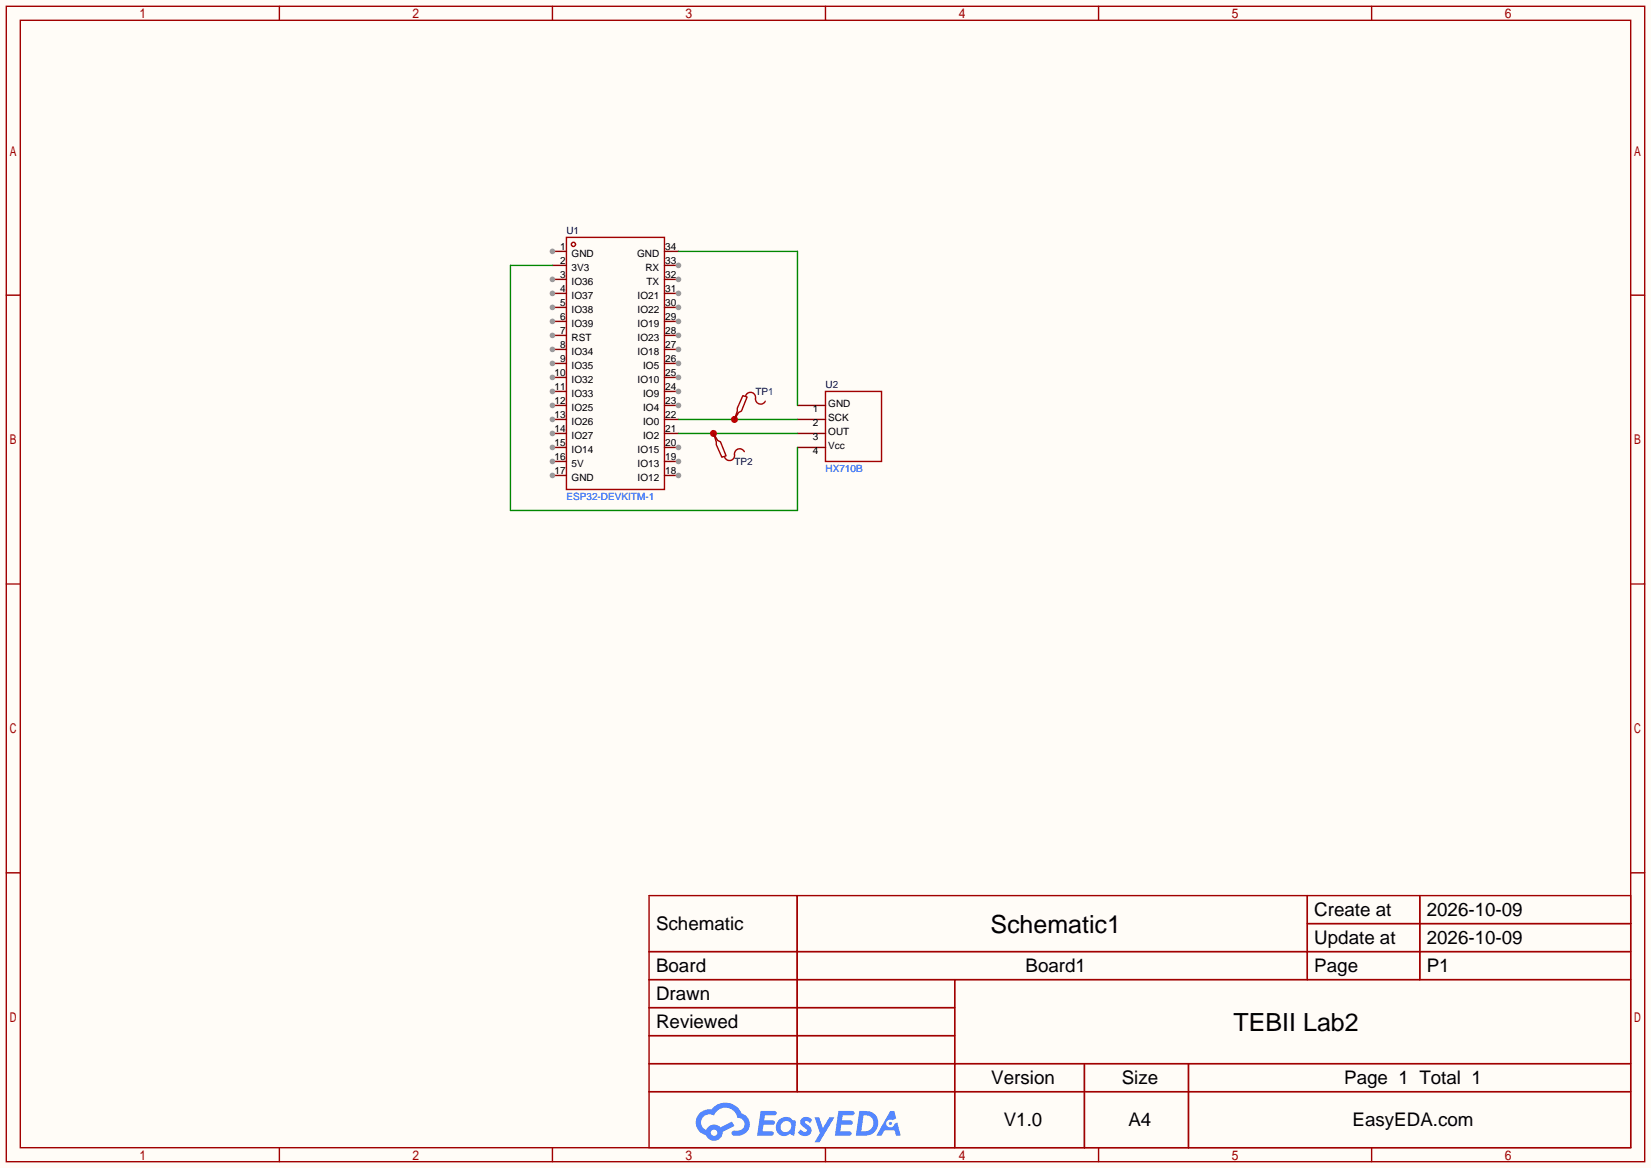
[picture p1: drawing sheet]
<svg xmlns="http://www.w3.org/2000/svg" width="299mm" height="212mm" viewBox="0 0 299 212" stroke-linecap="round" stroke-linejoin="round" font-family="sans-serif">
<path d="M0 0h299.5v211.8h-299.5z" fill="#fffcf7"/>
<g fill="none" stroke="#a10000" stroke-width=".25">
<path d="M1.1 1.1h297.2v209.6h-297.2zM3.7 3.7h292.1v204.5h-292.1zM50.7 1.1v2.6M100.2 1.1v2.6M149.7 1.1v2.6M199.3 1.1v2.6M248.8 1.1v2.6M1.1 53.5h2.6M295.8 53.5h2.5M1.1 105.9h2.6M295.8 105.9h2.5M1.1 158.3h2.6"/>
<path d="M295.8 158.3h2.5M117.7 162.4h178.1v45.8h-178.1zM117.7 172.6h178.1M117.7 177.7h178.1M144.6 162.4v35.6M173.2 177.7v30.5M237.1 162.4v15.3M237.1 167.5h58.7M257.5 162.4v15.3M117.7 182.8h55.5M117.7 192.9h178.1M117.7 187.8h55.5"/>
<path d="M117.7 198h178.1M196.7 192.9v15.3M215.6 192.9v15.3M50.7 208.2v2.5M100.2 208.2v2.5M149.7 208.2v2.5M199.3 208.2v2.5M248.8 208.2v2.5"/>
</g>
<g fill="#5487ff">
<path d="M145.5 202.8a1.3 1.3 0 0 1 1.8 .3l-.4 .6a.54 .54 0 0 0-.9-.2l.1 .2a1.58 1.58 0 0 1 1.1 1.6 1.43 1.43 0 0 1-2.5 .1l.5-.6a.64 .64 0 0 0 .5 .5 .64 .64 0 0 0 .7-.3l-.2-.2a1.6 1.6 0 0 1-1-1.6z"/>
<path d="M147.7 202.7h.9l.7 1.9 1.1-1.9h.9l-2.7 4.5h-.9l1-1.7z"/>
<path d="M138 201.5h1.6a1.31 1.31 0 0 1 1.2 .2 .4 .4 0 0 1-.3 .6h-1.8l-.1 .9h1.6a.4 .4 0 0 1 .4 .4 .4 .4 0 0 1-.4 .4h-1.7l-.2 1.2h.8a1.23 1.23 0 0 1 1.2 .2 .39 .39 0 0 1-.3 .6h-2.7z"/>
<path d="M152.1 201.5h1.6a1.32 1.32 0 0 1 1.3 .2 .39 .39 0 0 1-.4 .6h-1.7l-.2 .9h1.7a.4 .4 0 0 1 .3 .4 .4 .4 0 0 1-.4 .4h-1.7l-.2 1.2h.8a1.23 1.23 0 0 1 1.2 .2 .39 .39 0 0 1-.3 .6h-2.7z"/>
<path d="M161.5 201.5h.7l.4 1.3-.7 .4a.75 .75 0 0 0-1.1 .3 .75 .75 0 0 0 .5 1 .75 .75 0 0 0 .9-.6l.6-.3 .6 2.4h-.9l-.2-1h-1.9l-.5 1h-.9z"/>
<path d="M155.9 201.5l-.7 4.5h1.5a2.27 2.27 0 0 0 2.6-2.3 2.27 2.27 0 0 0-2.7-2.2zM156.6 202.3a1.5 1.5 0 0 1 1.8 1.5 1.5 1.5 0 0 1-1.9 1.4h-.3z"/>
<path d="M141.3 203.1a1.62 1.62 0 0 0-.4 2.1 1.62 1.62 0 0 0 2 .7l.4-.3 .3 .3 .5 .1 .3-2.5-.2-.3h-.4a1.58 1.58 0 0 0-2.5-.1zM141.9 203.6a.99 .99 0 0 1 1.6 .3 .99 .99 0 0 1-.9 1.4 .94 .94 0 0 1-1-.5 .94 .94 0 0 1 .3-1.2z"/>
<path d="M126.9 201.9a2.37 2.37 0 0 0 1.2 4 1.54 1.54 0 0 0 1.7 1 1.54 1.54 0 0 0 1.3-1.6l2.1-1.1-.5-.8-2 1.1a1.57 1.57 0 0 0-2.6 .4 1.5 1.5 0 0 1-.8-2.1 1.5 1.5 0 0 1 2.2-.5 2.23 2.23 0 0 1 2.3-1.4 2.23 2.23 0 0 1 2 1.8 1.16 1.16 0 0 1 1.2 1.1 1.16 1.16 0 0 1-1 1.3h-.7a.47 .47 0 0 0-.6 .3 .47 .47 0 0 0 .4 .6 2.23 2.23 0 0 0 2.3-.7 2.23 2.23 0 0 0 .4-2.3 2.16 2.16 0 0 0-1.3-1.1 3.2 3.2 0 0 0-5.4-.7l-1.2 .1zM129 205.4a.58 .58 0 0 1 1.1 0 .58 .58 0 0 1-1.1 0z"/>
<circle cx="161.5" cy="203.8" r=".28"/>
</g>
<g fill="none" stroke="#a10000" stroke-width=".25">
<path d="M102.7 43.1h17.8v45.7h-17.8z"/>
<circle cx="104" cy="44.3" r=".38"/>
</g>
<path d="M100.2 45.6h2.5" fill="none" stroke="#870000" stroke-width=".25"/>
<circle cx="100.2" cy="45.6" r=".51" fill="#999"/>
<path d="M100.2 48.1h2.5M100.2 50.7h2.5" fill="none" stroke="#870000" stroke-width=".25"/>
<circle cx="100.2" cy="50.7" r=".51" fill="#999"/>
<path d="M100.2 53.2h2.5" fill="none" stroke="#870000" stroke-width=".25"/>
<circle cx="100.2" cy="53.2" r=".51" fill="#999"/>
<path d="M100.2 55.8h2.5" fill="none" stroke="#870000" stroke-width=".25"/>
<circle cx="100.2" cy="55.8" r=".51" fill="#999"/>
<path d="M100.2 58.3h2.5" fill="none" stroke="#870000" stroke-width=".25"/>
<circle cx="100.2" cy="58.3" r=".51" fill="#999"/>
<path d="M100.2 60.8h2.5" fill="none" stroke="#870000" stroke-width=".25"/>
<circle cx="100.2" cy="60.8" r=".51" fill="#999"/>
<path d="M100.2 63.4h2.5" fill="none" stroke="#870000" stroke-width=".25"/>
<circle cx="100.2" cy="63.4" r=".51" fill="#999"/>
<path d="M100.2 65.9h2.5" fill="none" stroke="#870000" stroke-width=".25"/>
<circle cx="100.2" cy="65.9" r=".51" fill="#999"/>
<path d="M100.2 68.5h2.5" fill="none" stroke="#870000" stroke-width=".25"/>
<circle cx="100.2" cy="68.5" r=".51" fill="#999"/>
<path d="M100.2 71h2.5" fill="none" stroke="#870000" stroke-width=".25"/>
<circle cx="100.2" cy="71" r=".51" fill="#999"/>
<path d="M100.2 73.5h2.5" fill="none" stroke="#870000" stroke-width=".25"/>
<circle cx="100.2" cy="73.5" r=".51" fill="#999"/>
<path d="M100.2 76.1h2.5" fill="none" stroke="#870000" stroke-width=".25"/>
<circle cx="100.2" cy="76.1" r=".51" fill="#999"/>
<path d="M100.2 78.6h2.5" fill="none" stroke="#870000" stroke-width=".25"/>
<circle cx="100.2" cy="78.6" r=".51" fill="#999"/>
<path d="M100.2 81.2h2.5" fill="none" stroke="#870000" stroke-width=".25"/>
<circle cx="100.2" cy="81.2" r=".51" fill="#999"/>
<path d="M100.2 83.7h2.5" fill="none" stroke="#870000" stroke-width=".25"/>
<circle cx="100.2" cy="83.7" r=".51" fill="#999"/>
<path d="M100.2 86.2h2.5" fill="none" stroke="#870000" stroke-width=".25"/>
<circle cx="100.2" cy="86.2" r=".51" fill="#999"/>
<path d="M120.5 86.2h2.6" fill="none" stroke="#870000" stroke-width=".25"/>
<circle cx="123.1" cy="86.2" r=".51" fill="#999"/>
<path d="M120.5 83.7h2.6" fill="none" stroke="#870000" stroke-width=".25"/>
<circle cx="123.1" cy="83.7" r=".51" fill="#999"/>
<path d="M120.5 81.2h2.6" fill="none" stroke="#870000" stroke-width=".25"/>
<circle cx="123.1" cy="81.2" r=".51" fill="#999"/>
<path d="M120.5 78.6h2.6M120.5 76.1h2.6M120.5 73.5h2.6" fill="none" stroke="#870000" stroke-width=".25"/>
<circle cx="123.1" cy="73.5" r=".51" fill="#999"/>
<path d="M120.5 71h2.6" fill="none" stroke="#870000" stroke-width=".25"/>
<circle cx="123.1" cy="71" r=".51" fill="#999"/>
<path d="M120.5 68.5h2.6" fill="none" stroke="#870000" stroke-width=".25"/>
<circle cx="123.1" cy="68.5" r=".51" fill="#999"/>
<path d="M120.5 65.9h2.6" fill="none" stroke="#870000" stroke-width=".25"/>
<circle cx="123.1" cy="65.9" r=".51" fill="#999"/>
<path d="M120.5 63.4h2.6" fill="none" stroke="#870000" stroke-width=".25"/>
<circle cx="123.1" cy="63.4" r=".51" fill="#999"/>
<path d="M120.5 60.8h2.6" fill="none" stroke="#870000" stroke-width=".25"/>
<circle cx="123.1" cy="60.8" r=".51" fill="#999"/>
<path d="M120.5 58.3h2.6" fill="none" stroke="#870000" stroke-width=".25"/>
<circle cx="123.1" cy="58.3" r=".51" fill="#999"/>
<path d="M120.5 55.8h2.6" fill="none" stroke="#870000" stroke-width=".25"/>
<circle cx="123.1" cy="55.8" r=".51" fill="#999"/>
<path d="M120.5 53.2h2.6" fill="none" stroke="#870000" stroke-width=".25"/>
<circle cx="123.1" cy="53.2" r=".51" fill="#999"/>
<path d="M120.5 50.7h2.6" fill="none" stroke="#870000" stroke-width=".25"/>
<circle cx="123.1" cy="50.7" r=".51" fill="#999"/>
<path d="M120.5 48.1h2.6" fill="none" stroke="#870000" stroke-width=".25"/>
<circle cx="123.1" cy="48.1" r=".51" fill="#999"/>
<path d="M120.5 45.6h2.6M133.2 75.8v.3M144.7 73.5h5M144.7 76.1h5M144.7 78.6h5M144.7 81.2h5" fill="none" stroke="#870000" stroke-width=".25"/>
<path d="M149.7 71h10.2v12.7h-10.2z" fill="none" stroke="#a10000" stroke-width=".25"/>
<path d="M100.2 48.1h-7.6v44.5h52.1v-11.4M123.1 45.6h21.6v27.9M123.1 78.6h21.6M123.1 76.1h21.6" fill="none" stroke="#008700" stroke-width=".25"/>
<circle cx="133.2" cy="76.1" r=".63" fill="#c00"/>
<path d="M134.7 71.8l.8 .2-1 2.5-.5 .3-.8 1.3 .5-1.6v-.5zM135.3 71.8a.93 .93 0 0 1 1.1-.6 .93 .93 0 0 1 .6 1.1 .94 .94 0 0 0 .7 1 .94 .94 0 0 0 1.1-.5" fill="none" stroke="#a10000" stroke-width=".25"/>
<path d="M129.4 78.6v.3" fill="none" stroke="#870000" stroke-width=".25"/>
<circle cx="129.4" cy="78.6" r=".63" fill="#c00"/>
<path d="M129.4 78.6l.8 1.3 .5 .2 1 2.6-.8 .2-1-2.3v-.5zM135 81.9a.98 .98 0 0 0-1.3-.4 .98 .98 0 0 0-.5 1.3 .93 .93 0 0 1-.8 .7 .93 .93 0 0 1-1-.6" fill="none" stroke="#a10000" stroke-width=".25"/>
<g font-size="4.5">
<text x="179.6" y="169.2">Schematic1</text>
<text x="223.8" y="187">TEBII Lab2</text>
</g>
<g font-size="3.4">
<text x="238.4" y="166.1">Create at</text>
<text x="258.8" y="166.1">2026-10-09</text>
<text x="119" y="168.7">Schematic</text>
<text x="238.4" y="171.2">Update at</text>
<text x="258.8" y="171.2">2026-10-09</text>
<text x="119" y="176.3">Board</text>
<text x="186" y="176.3">Board1</text>
<text x="238.4" y="176.3">Page</text>
<text x="258.8" y="176.3">P1</text>
<text x="119" y="181.4">Drawn</text>
<text x="119" y="186.5">Reviewed</text>
<text x="179.8" y="196.6">Version</text>
<text x="203.5" y="196.6">Size</text>
<text x="243.8" y="196.6">Page 1 Total 1</text>
<text x="182.1" y="204.2">V1.0</text>
<text x="204.7" y="204.2">A4</text>
<text x="245.3" y="204.2">EasyEDA.com</text>
</g>
<g font-size="1.8">
<text x="101.6" y="45.3">1</text>
<text x="101.6" y="47.8">2</text>
<text x="103.7" y="46.6">GND</text>
<text x="115.6" y="46.6">GND</text>
<text x="120.6" y="47.8">33</text>
<text x="120.6" y="45.3">34</text>
<text x="101.6" y="50.4">3</text>
<text x="101.6" y="52.9">4</text>
<text x="103.7" y="49.1">3V3</text>
<text x="103.7" y="51.6">IO36</text>
<text x="117.1" y="49.1">RX</text>
<text x="117.3" y="51.6">TX</text>
<text x="120.6" y="52.9">31</text>
<text x="120.6" y="50.4">32</text>
<text x="101.6" y="55.4">5</text>
<text x="101.6" y="58">6</text>
<text x="103.7" y="54.2">IO37</text>
<text x="103.7" y="56.7">IO38</text>
<text x="103.7" y="59.3">IO39</text>
<text x="115.7" y="59.3">IO19</text>
<text x="115.7" y="56.7">IO22</text>
<text x="115.7" y="54.2">IO21</text>
<text x="120.6" y="58">29</text>
<text x="120.6" y="55.4">30</text>
<text x="101.6" y="60.5">7</text>
<text x="101.6" y="63.1">8</text>
<text x="101.6" y="65.6">9</text>
<text x="103.7" y="61.8">RST</text>
<text x="103.7" y="64.3">IO34</text>
<text x="115.7" y="64.3">IO18</text>
<text x="115.7" y="61.8">IO23</text>
<text x="120.6" y="65.6">26</text>
<text x="120.6" y="63.1">27</text>
<text x="120.6" y="60.5">28</text>
<text x="100.6" y="68.1">10</text>
<text x="100.6" y="70.7">11</text>
<text x="103.7" y="66.9">IO35</text>
<text x="103.7" y="69.4">IO32</text>
<text x="103.7" y="72">IO33</text>
<text x="115.7" y="69.4">IO10</text>
<text x="116.7" y="72">IO9</text>
<text x="116.7" y="66.9">IO5</text>
<text x="120.6" y="70.7">24</text>
<text x="120.6" y="68.1">25</text>
<text x="100.6" y="73.2">12</text>
<text x="100.6" y="75.8">13</text>
<text x="103.7" y="74.5">IO25</text>
<text x="103.7" y="77">IO26</text>
<text x="116.7" y="77">IO0</text>
<text x="116.7" y="74.5">IO4</text>
<text x="120.6" y="75.8">22</text>
<text x="120.6" y="73.2">23</text>
<text x="147.5" y="74.8">1</text>
<text x="147.5" y="77.3">2</text>
<text x="150.2" y="73.8">GND</text>
<text x="150.2" y="76.3">SCK</text>
<text x="100.6" y="78.3">14</text>
<text x="100.6" y="80.8">15</text>
<text x="100.6" y="83.4">16</text>
<text x="103.7" y="79.6">IO27</text>
<text x="103.7" y="82.1">IO14</text>
<text x="115.7" y="82.1">IO15</text>
<text x="116.7" y="79.6">IO2</text>
<text x="120.6" y="83.4">19</text>
<text x="120.6" y="80.8">20</text>
<text x="120.6" y="78.3">21</text>
<text x="147.5" y="79.9">3</text>
<text x="147.5" y="82.4">4</text>
<text x="150.2" y="78.9">OUT</text>
<text x="150.2" y="81.4">Vcc</text>
<text x="100.6" y="85.9">17</text>
<text x="103.7" y="84.7">5V</text>
<text x="103.7" y="87.2">GND</text>
<text x="115.7" y="87.2">IO12</text>
<text x="115.7" y="84.7">IO13</text>
<text x="120.6" y="85.9">18</text>
</g>
<g font-size="1.8" fill="#000080">
<text x="102.7" y="42.5">U1</text>
<text x="137" y="71.7">TP1</text>
<text x="149.7" y="70.4">U2</text>
<text x="133.2" y="84.4">TP2</text>
</g>
<g font-size="1.8" fill="#00f">
<text x="149.7" y="85.7">HX710B</text>
<text x="102.7" y="90.8">ESP32-DEVKITM-1</text>
</g>
</svg>
